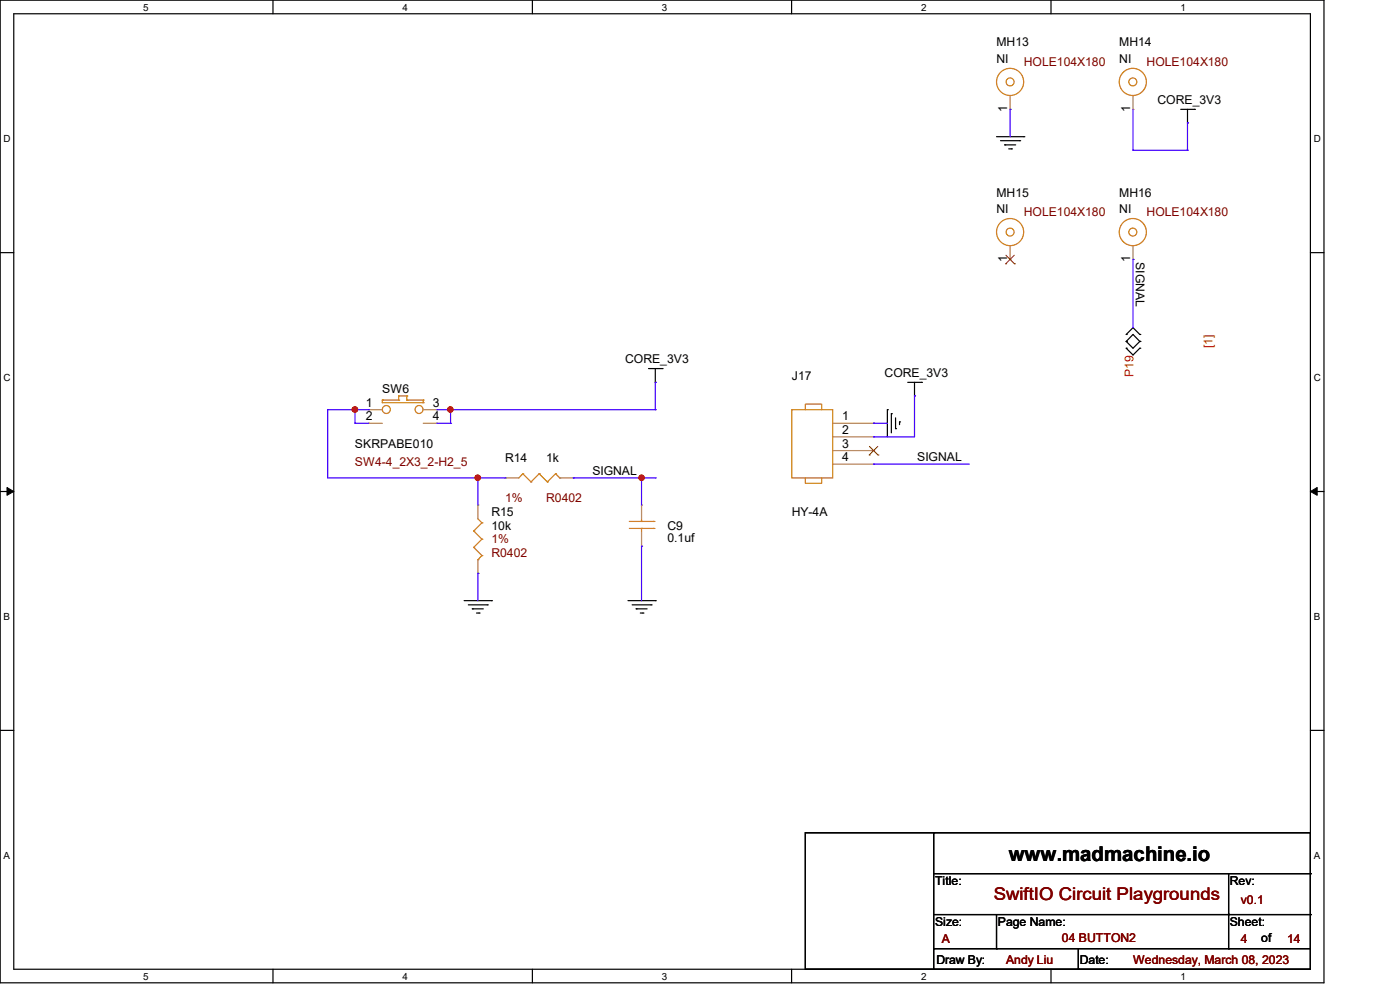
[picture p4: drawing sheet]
<svg xmlns="http://www.w3.org/2000/svg" width="297mm" height="210mm" viewBox="0 0 297 210" stroke-linecap="round" stroke-linejoin="round" font-family="sans-serif">
<path d="M0 0h280.9v208.5h-280.9zM2.9 2.9h275.1v202.7h-275.1z" fill="none" stroke="#000" stroke-width=".25"/>
<g fill="#fff">
<path d="M30.4 .3h1.1v2.4h-1.1z"/>
<path d="M30.4 205.9h1.1v2.3h-1.1z"/>
</g>
<path d="M57.9 0v2.9M57.9 205.6v2.9" fill="none" stroke="#000" stroke-width=".25"/>
<g fill="#fff">
<path d="M85.4 .3h1.1v2.4h-1.1z"/>
<path d="M85.4 205.9h1.1v2.3h-1.1z"/>
</g>
<path d="M112.9 0v2.9M112.9 205.6v2.9" fill="none" stroke="#000" stroke-width=".25"/>
<g fill="#fff">
<path d="M140.4 .3h1.2v2.4h-1.2z"/>
<path d="M140.4 205.9h1.2v2.3h-1.2z"/>
</g>
<path d="M167.9 0v2.9M167.9 205.6v2.9" fill="none" stroke="#000" stroke-width=".25"/>
<g fill="#fff">
<path d="M195.4 .3h1.2v2.4h-1.2z"/>
<path d="M195.4 205.9h1.2v2.3h-1.2z"/>
</g>
<path d="M223 0v2.9M223 205.6v2.9" fill="none" stroke="#000" stroke-width=".25"/>
<g fill="#fff">
<path d="M250.4 .3h1.2v2.4h-1.2z"/>
<path d="M250.4 205.9h1.2v2.3h-1.2z"/>
<path d="M.8 28.2h1.4v2.4h-1.4z"/>
<path d="M278.7 28.2h1.5v2.4h-1.5z"/>
<path d="M.8 78.9h1.4v2.3h-1.4z"/>
<path d="M278.7 78.9h1.5v2.3h-1.5z"/>
</g>
<path d="M0 53.6h2.9M278 53.6h2.9" fill="none" stroke="#000" stroke-width=".25"/>
<g fill="#fff">
<path d="M.8 129.6h1.3v2.3h-1.3z"/>
<path d="M278.7 129.6h1.4v2.3h-1.4z"/>
</g>
<path d="M0 104.3h2.9M278 104.3h2.9" fill="none" stroke="#000" stroke-width=".25"/>
<path d="M1.5 103.4l1.4 .9-1.4 .8zM278 104.3l1.4-.9v1.7z" fill="#000" stroke="#000" stroke-width=".21"/>
<g fill="#fff">
<path d="M.8 180.3h1.3v2.3h-1.3z"/>
<path d="M278.7 180.3h1.4v2.3h-1.4z"/>
</g>
<g fill="none" stroke="#000" stroke-width=".25">
<path d="M211.4 29h5.8M212.3 29.8h4M213.1 30.7h.1M213.1 30.7h2.4M214 31.6h.6M214.6 31.6h.1M216.3 29.8h.1M217.2 29h.1M250.5 23.2h2.9M251.9 26.1h.1M251.9 23.2v2.9M253.4 23.2h.1"/>
<path d="M137.6 78.2h2.9M139 78.2v2.9M140.5 78.2h.1M238.9 71h.1M238.9 72.4h.1M238.9 73.9h.1M238.9 71l1.5-1.5 1.4 1.5M238.9 72.4l1.5-1.4 1.4 1.4M238.9 73.9l1.5 1.4 1.4-1.4M238.9 72.4l1.5 1.5 1.4-1.5M241.8 71h.1M241.8 72.4h.1"/>
<path d="M241.8 73.9h.1M139 81.1h.1M188.3 86.9h.1M188.3 86.9v5.8M189.1 87.8h.1M189.1 87.8v4M190 90.9h.1M190 88.6v2.3M190.8 89.5h.1M190.8 89.5v.6M192.6 81.1h2.9M194 84h.1"/>
<path d="M194 81.1v2.9M195.5 81.1h.1M98.5 127.4h5.8M99.4 128.3h4M100.2 129.2h.1M100.2 129.2h2.3M101.1 130h.5M101.6 130h.1M103.4 128.3h.1M104.3 127.4h.1M133.2 127.4h5.8M134.1 128.3h4"/>
<path d="M135 129.2h.1M135 129.2h2.3M135.8 130h.6M136.4 130h.1M138.1 128.3h.1M139 127.4h.1M0 154.9h2.9M278 154.9h2.9M170.9 176.7h107.1v28.9h-107.1zM198.1 176.7h.1M198.1 176.7v28.9M198.1 194h79.9"/>
<path d="M198.1 185.3h79.9M211.4 194v7.3M260.6 194h.1M260.6 185.3v16M278 194h.1M278 185.3h.1M198.1 201.3h.1M198.1 201.3h79.9M211.4 201.3h.1M228.8 205.6h.1M228.8 201.3v4.3M260.6 201.3h.1"/>
</g>
<g fill="none" stroke="#cc8006" stroke-width=".25">
<path d="M81.1 84.9h.1M81.1 84.9v.5h8.7M81.1 84.9h3.5M84.6 84h.1M84.6 84.9h.1M84.6 84h1.7M84.6 84v.9M86.3 84.9h.1M86.3 84h.1M86.3 84.9h3.5M86.3 84v.9M89.8 85.4h.1"/>
<path d="M89.8 84.9h.1M89.8 84.9v.5M168 86.9h8.7v14.5h-8.7zM170.9 86.9v-1.2h3.4v1.2M100.5 112.6h.1M100.5 116.1h.1M100.5 112.6l1.7 1.8M100.5 116.1l1.7 1.8M101.4 118.7h.1M101.4 110.1l.8 .8M102.2 110.9h.1M102.2 114.4h.1"/>
<path d="M102.2 117.9h.1M102.2 110.9l-1.7 1.7M102.2 114.4l-1.7 1.7M102.2 117.9l-.8 .8M110.9 100.5h.1M110.9 100.5l-.8 .9M110.9 100.5l1.7 1.7M112.6 102.2h.1M114.4 100.5h.1M114.4 100.5l-1.8 1.7M114.4 100.5l1.7 1.7M116.1 102.2h.1"/>
<path d="M117.9 100.5h.1M117.9 100.5l-1.8 1.7M117.9 100.5l.8 .9M118.7 101.4h.1M133.5 112.1h5.2M133.5 110.6h5.2M136.1 110.6h.1M136.1 112.1h.1M136.1 110.1v.5M136.1 112.1v.8M138.7 112.1h.1M138.7 110.6h.1"/>
<path d="M170.9 101.4v1.1h3.4v-1.1"/>
<circle cx="214.3" cy="17.4" r="2.88"/>
<circle cx="214.3" cy="17.4" r=".85"/>
<circle cx="240.3" cy="17.4" r="2.88"/>
<circle cx="240.3" cy="17.4" r=".85"/>
<circle cx="214.3" cy="49.2" r="2.88"/>
<circle cx="214.3" cy="49.2" r=".85"/>
<circle cx="240.3" cy="49.2" r="2.88"/>
<circle cx="240.3" cy="49.2" r=".85"/>
<circle cx="82" cy="86.9" r=".85"/>
<circle cx="88.9" cy="86.9" r=".85"/>
</g>
<g fill="none" stroke="#a84" stroke-width=".25">
<path d="M214.3 23.2h.1M214.3 20.3v2.9M240.4 23.2h.1M240.4 20.3v2.9M214.3 55h.1M214.3 52.2v2.8M240.4 55h.1M240.4 52.2v2.8M78.2 86.9h.1M78.2 89.8h.1M78.2 86.9h2.9M78.2 89.8h2.9"/>
<path d="M89.8 86.9h2.9M89.8 89.8h2.9M92.7 86.9h.1M92.7 89.8h.1M176.7 89.8h8.6M176.7 92.7h8.6M176.7 95.6h8.6M176.7 98.5h8.6M185.3 89.8h.1M185.3 92.7h.1M185.3 95.6h.1M185.3 98.5h.1"/>
<path d="M101.4 107.1h.1M101.4 107.1v3M101.4 118.7v2.9M107.1 101.4h.1M107.1 101.4h3M118.7 101.4h2.9M121.6 101.4h.1M136.1 107.1h.1M136.1 115.9h.1M136.1 107.1v3M136.1 112.9v3M101.4 121.6h.1"/>
</g>
<path d="M213.4 56h.1M213.4 54.1l1.8 1.9M215.2 54.1l-1.8 1.9M215.2 56h.1M184.4 96.5h.1M184.4 94.7l1.9 1.8M186.2 94.7l-1.8 1.8M186.3 96.5h.1" fill="none" stroke="#804000" stroke-width=".21"/>
<g fill="none" stroke="#4200ff" stroke-width=".25">
<path d="M214.3 23.2h.1M214.3 23.2v5.8M240.4 31.9h.1M240.4 23.2v8.7M240.4 31.9h11.5M251.9 26.1h.1M251.9 31.9h.1M251.9 26.1v5.8M240.4 55h.1M240.4 55v14.5M69.5 86.9h.1M69.5 86.9h8.7"/>
<path d="M69.5 86.9v14.5h37.6M75.3 86.9h.1M75.3 89.8h.1M75.3 89.8h2.9M75.3 86.9v2.9M78.2 86.9h.1M92.7 86.9h46.3M92.7 89.8h2.9M95.6 86.9h.1M95.6 89.8h.1M95.6 86.9v2.9M139 81.1h.1"/>
<path d="M139 86.9h.1M139 81.1v5.8M185.3 89.8h.1M185.3 92.7h.1M185.3 98.5h.1M185.3 89.8h3M185.3 98.5h20.3M194 84h.1M194 84v8.7h-8.7M101.4 101.4h.1M101.4 101.4v5.7M107.1 101.4h.1"/>
<path d="M121.6 101.4h.1M121.6 101.4h17.4M136.1 101.4h.1M136.1 115.9h.1M136.1 101.4v5.7M136.1 115.9v11.5M139 101.4h.1M101.4 121.6h.1M101.4 121.6v5.8"/>
</g>
<g fill="#f00" stroke="#f00" stroke-width=".25">
<circle cx="101.3" cy="101.3" r=".55"/>
<circle cx="136.1" cy="101.3" r=".55"/>
<circle cx="95.5" cy="86.9" r=".55"/>
<circle cx="75.3" cy="86.9" r=".56"/>
</g>
<text font-size="4.3" x="214" y="182.7">www.madmachine.io</text>
<text font-size="3.7" fill="#800000" x="210.8" y="191">SwiftIO Circuit Playgrounds</text>
<g font-size="2.6">
<text x="211.4" y="9.9">MH13</text>
<text x="237.4" y="9.9">MH14</text>
<text x="211.4" y="13.4">NI</text>
<text x="237.4" y="13.4">NI</text>
<text x="213.7" y="23.7" transform="rotate(-90 213.7 23.7)">1</text>
<text x="239.7" y="23.7" transform="rotate(-90 239.7 23.7)">1</text>
<text x="245.6" y="22.1">CORE_3V3</text>
<text x="211.4" y="41.7">MH15</text>
<text x="237.4" y="41.7">MH16</text>
<text x="211.4" y="45.2">NI</text>
<text x="237.4" y="45.2">NI</text>
<text x="213.7" y="55.6" transform="rotate(-90 213.7 55.6)">1</text>
<text x="239.7" y="55.6" transform="rotate(-90 239.7 55.6)">1</text>
<text x="241" y="55.6" transform="rotate(90 241 55.6)">SIGNAL</text>
<text x="132.6" y="77">CORE_3V3</text>
<text x="81.1" y="83.4">SW6</text>
<text x="168" y="80.5">J17</text>
<text x="187.7" y="80">CORE_3V3</text>
<text x="77.6" y="86.3">1</text>
<text x="77.6" y="89.2">2</text>
<text x="91.8" y="86.3">3</text>
<text x="91.8" y="89.2">4</text>
<text x="178.7" y="89.2">1</text>
<text x="75.3" y="95">SKRPABE010</text>
<text x="178.7" y="92">2</text>
<text x="178.7" y="95">3</text>
<text x="107.1" y="97.9">R14</text>
<text x="115.9" y="97.9">1k</text>
<text x="125.7" y="100.8">SIGNAL</text>
<text x="178.7" y="97.8">4</text>
<text x="194.6" y="97.9">SIGNAL</text>
<text x="104.3" y="109.5">R15</text>
<text x="104.3" y="112.4">10k</text>
<text x="141.6" y="112.4">C9</text>
<text x="168" y="109.5">HY-4A</text>
<text x="141.6" y="115">0.1uf</text>
<text x="198.4" y="187.7">Title:</text>
<text x="260.9" y="187.7">Rev:</text>
<text x="198.4" y="196.3">Size:</text>
<text x="211.7" y="196.3">Page Name:</text>
<text x="260.9" y="196.3">Sheet:</text>
<text x="267.6" y="199.8">of</text>
<text x="198.7" y="204.5">Draw By:</text>
<text x="229.1" y="204.5">Date:</text>
</g>
<g font-size="2.6" fill="#800000">
<text x="217.2" y="13.9">HOLE104X180</text>
<text x="243.2" y="13.9">HOLE104X180</text>
<text x="217.2" y="45.8">HOLE104X180</text>
<text x="243.2" y="45.8">HOLE104X180</text>
<text x="75.3" y="98.8">SW4-4_2X3_2-H2_5</text>
<text x="107.1" y="106.6">1%</text>
<text x="115.9" y="106.6">R0402</text>
<text x="104.3" y="115.3">1%</text>
<text x="104.3" y="118.2">R0402</text>
<text x="263.2" y="191.7">v0.1</text>
<text x="199.8" y="200.1">A</text>
<text x="225.3" y="199.8">04 BUTTON2</text>
<text x="263.2" y="200.1">4</text>
<text x="273.1" y="200.1">14</text>
<text x="213.4" y="204.5">Andy Liu</text>
<text x="240.4" y="204.5">Wednesday, March 08, 2023</text>
</g>
<g font-size="2.6" fill="#f00">
<text x="257.3" y="73.9" transform="rotate(-90 257.3 73.9)">[1]</text>
<text x="240.5" y="79.9" transform="rotate(-90 240.5 79.9)">P19</text>
</g>
<g font-size="2.1">
<text x="30.4" y="2.2">5</text>
<text x="85.4" y="2.2">4</text>
<text x="140.4" y="2.2">3</text>
<text x="195.4" y="2.2">2</text>
<text x="250.4" y="2.2">1</text>
<text x=".8" y="30.1">D</text>
<text x="278.7" y="30.1">D</text>
<text x=".8" y="80.8">C</text>
<text x="278.7" y="80.8">C</text>
<text x=".8" y="131.5">B</text>
<text x="278.7" y="131.5">B</text>
<text x=".8" y="182.2">A</text>
<text x="278.7" y="182.2">A</text>
<text x="30.4" y="207.8">5</text>
<text x="85.4" y="207.8">4</text>
<text x="140.4" y="207.8">3</text>
<text x="195.4" y="207.8">2</text>
<text x="250.4" y="207.8">1</text>
</g>
</svg>
